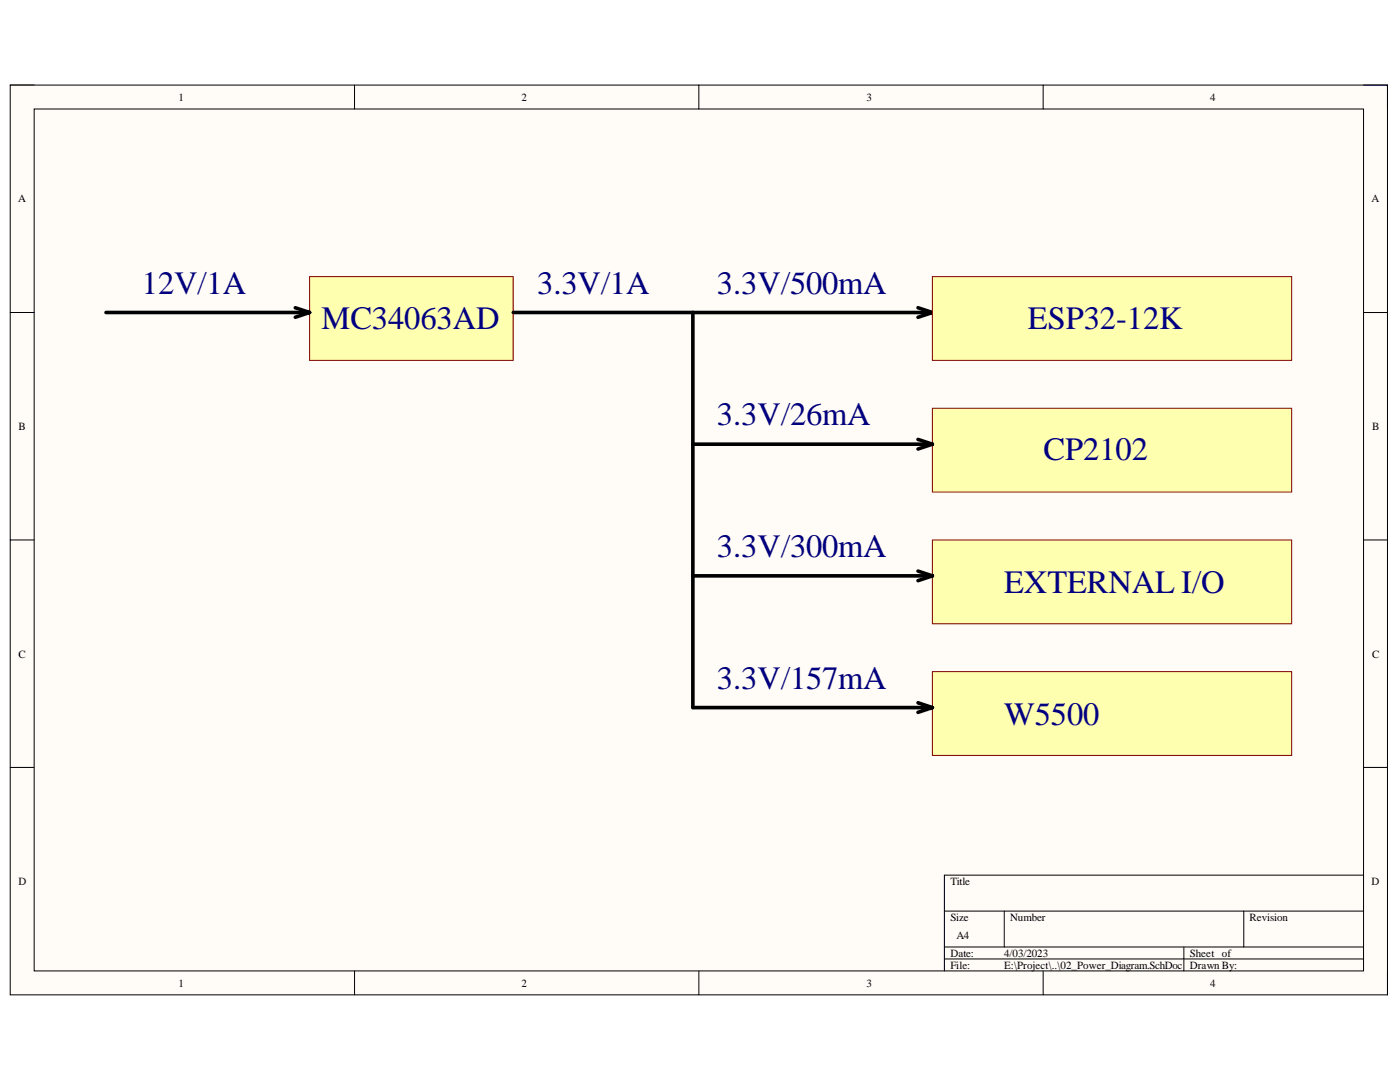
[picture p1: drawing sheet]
<svg xmlns="http://www.w3.org/2000/svg" width="279mm" height="216mm" viewBox="0 0 279 216" stroke-linecap="round" stroke-linejoin="round" font-family="sans-serif">
<path d="M2 17h274.9v181.5h-274.9z" fill-rule="evenodd" fill="#fffcf8"/>
<path d="M2 17h274.9v181.5h-274.9z" fill="none" stroke="#000" stroke-width=".2"/>
<path d="M6.8 21.8h265.3v171.9h-265.3z" fill-rule="evenodd" fill="#fffcf8"/>
<g fill="none" stroke="#000" stroke-width=".2">
<path d="M2 17h4.8M70.8 17v4.8M139.5 17v4.8M208.2 17v4.8M272.1 17h4.8v4.8M6.8 21.8h265.3v171.9h-265.3zM2 62.4h4.8M272.1 62.4h4.8M2 107.7h4.8M272.1 107.7h4.8M2 153.1h4.8M272.1 153.1h4.8"/>
<path d="M272.1 174.6h-83.6v19.1M70.8 193.7v4.8M139.5 193.7v4.8M188.5 181.8h83.6M188.5 189h83.6M188.5 191.3h83.6M200.4 181.8v7.2M208.2 193.7v4.8M236.3 189v4.7M248.2 181.8v7.2M276.9 193.7v4.8"/>
</g>
<path d="M61.8 55.2h40.6v16.7h-40.6z" fill-rule="evenodd" fill="#ffffb0"/>
<path d="M61.8 55.2h40.6v16.7h-40.6z" fill="none" stroke="#800000" stroke-width=".2"/>
<path d="M21.2 62.4h40.6M58.9 61.4l2.9 1M61.8 62.4l-2.9 .9M138.3 62.4h47.8M183.2 61.4l2.9 1M186.1 62.4l-2.9 .9" fill="none" stroke="#000" stroke-width=".72"/>
<path d="M186.1 55.2h71.7v16.7h-71.7z" fill-rule="evenodd" fill="#ffffb0"/>
<path d="M186.1 55.2h71.7v16.7h-71.7z" fill="none" stroke="#800000" stroke-width=".2"/>
<path d="M186.1 81.5h71.7v16.7h-71.7z" fill-rule="evenodd" fill="#ffffb0"/>
<path d="M186.1 81.5h71.7v16.7h-71.7z" fill="none" stroke="#800000" stroke-width=".2"/>
<path d="M186.1 107.7h71.7v16.8h-71.7z" fill-rule="evenodd" fill="#ffffb0"/>
<path d="M186.1 107.7h71.7v16.8h-71.7z" fill="none" stroke="#800000" stroke-width=".2"/>
<path d="M186.1 134h71.7v16.7h-71.7z" fill-rule="evenodd" fill="#ffffb0"/>
<path d="M186.1 134h71.7v16.7h-71.7z" fill="none" stroke="#800000" stroke-width=".2"/>
<path d="M102.4 62.4h35.9v78.8M138.3 88.6h47.8M183.2 87.7l2.9 .9M186.1 88.6l-2.9 1M138.3 114.9h47.8M183.2 114l2.9 .9M186.1 114.9l-2.9 1M138.3 141.2h47.8M183.2 140.2l2.9 1M186.1 141.2l-2.9 .9" fill="none" stroke="#000" stroke-width=".72"/>
<g font-size="6.5" fill="#000080">
<text x="28.3" y="58.6">12V/1A</text>
<text x="107.2" y="58.6">3.3V/1A</text>
<text x="143.1" y="58.6">3.3V/500mA</text>
<text x="64.2" y="65.7">MC34063AD</text>
<text x="205.1" y="65.7">ESP32-12K</text>
<text x="143.1" y="84.8">3.3V/26mA</text>
<text x="208.3" y="91.8">CP2102</text>
<text x="143.1" y="111.1">3.3V/300mA</text>
<text x="200.4" y="118.3">EXTERNAL I/O</text>
<text x="143.1" y="137.4">3.3V/157mA</text>
<text x="200.4" y="144.6">W5500</text>
</g>
<g font-size="2.2">
<text x="35.6" y="20.1">1</text>
<text x="104.1" y="20.1">2</text>
<text x="172.9" y="20.1">3</text>
<text x="241.5" y="20.1">4</text>
<text x="3.6" y="40.4">A</text>
<text x="273.7" y="40.4">A</text>
<text x="3.7" y="85.8">B</text>
<text x="273.8" y="85.8">B</text>
<text x="3.7" y="131.2">C</text>
<text x="273.8" y="131.2">C</text>
<text x="3.7" y="176.6">D</text>
<text x="189.7" y="176.6">Title</text>
<text x="273.7" y="176.6">D</text>
<text x="189.7" y="183.7">Size</text>
<text x="201.6" y="183.7">Number</text>
<text x="249.4" y="183.7">Revision</text>
<text x="189.7" y="190.9">Date:</text>
<text x="190.9" y="187.4">A4</text>
<text x="200.4" y="190.9">4/03/2023</text>
<text x="237.5" y="190.9">Sheet of</text>
<text x="35.6" y="196.9">1</text>
<text x="104.1" y="196.9">2</text>
<text x="172.9" y="196.9">3</text>
<text x="189.7" y="193.3">File:</text>
<text x="200.4" y="193.3">E:\Project\..\02_Power_Diagram.SchDoc</text>
<text x="237.5" y="193.3">Drawn By:</text>
<text x="241.5" y="196.9">4</text>
</g>
</svg>
